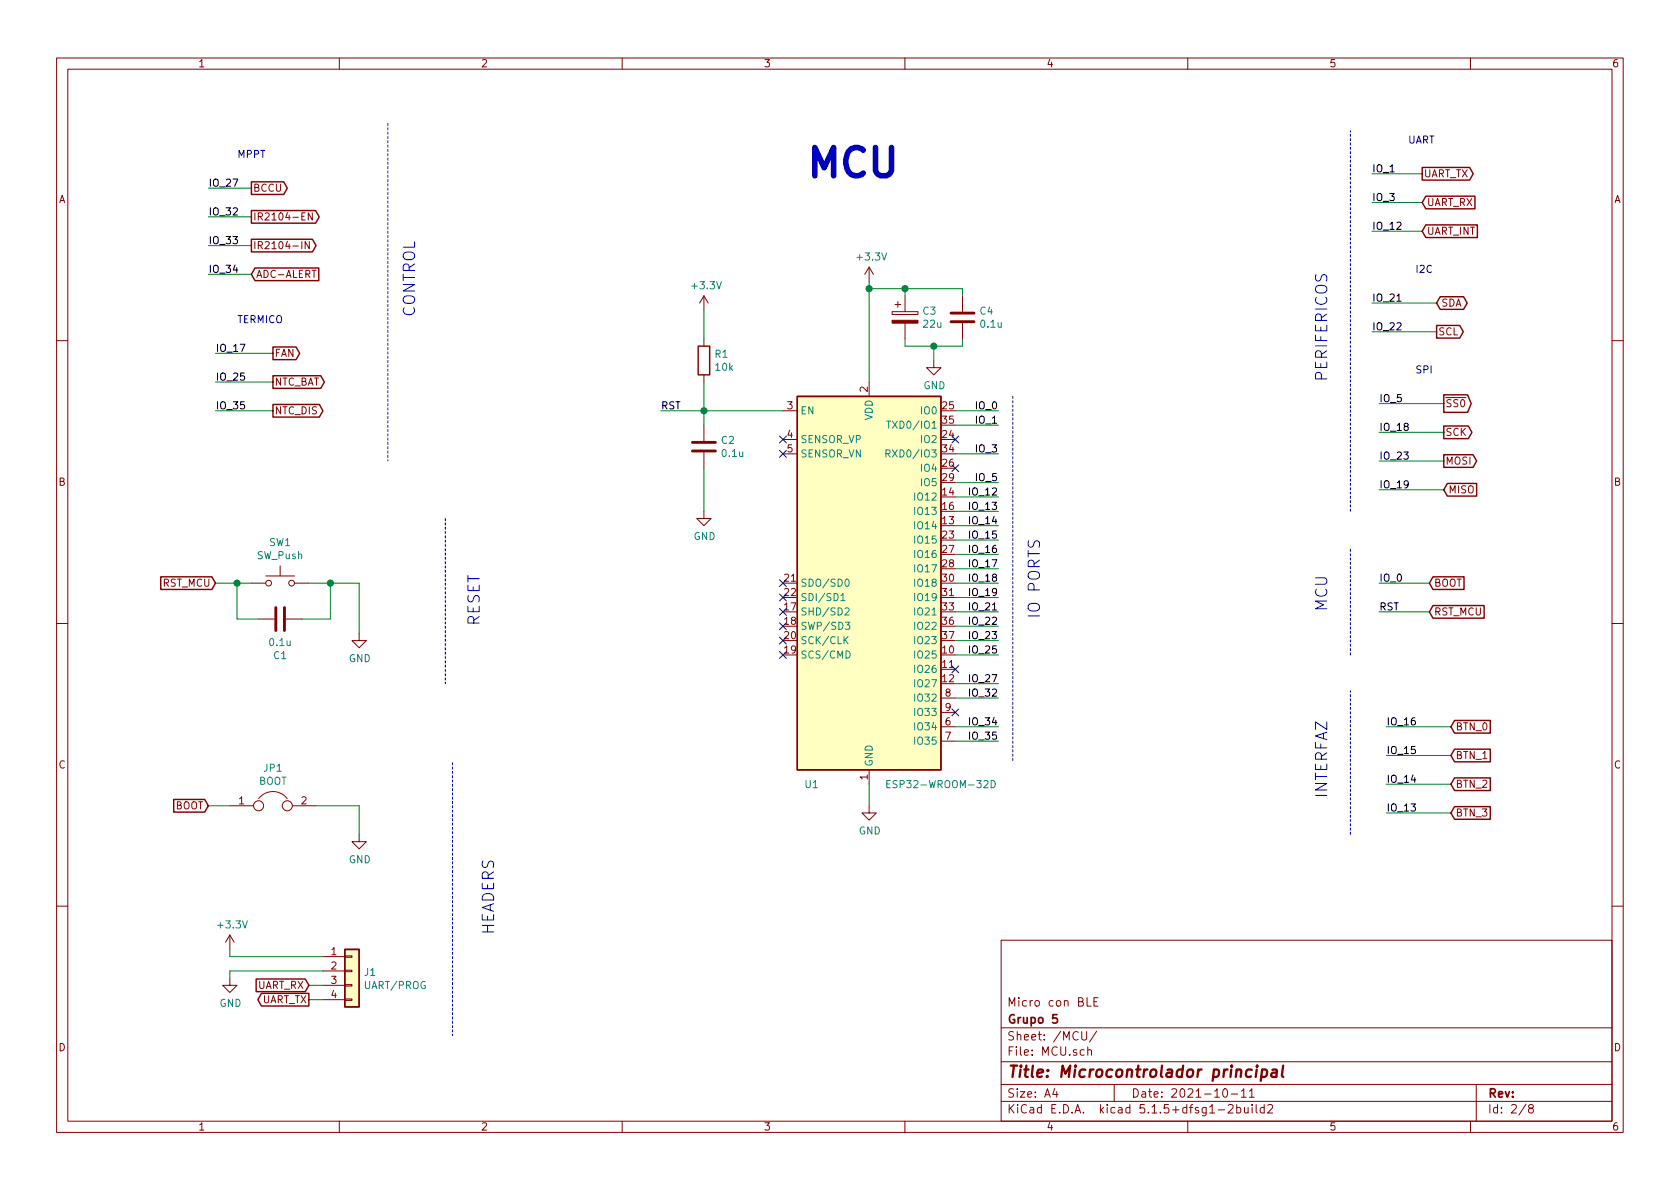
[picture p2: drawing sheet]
EESchema Schematic File Version 4
EELAYER 30 0
EELAYER END
$Descr A4 11693 8268
encoding utf-8
Sheet 2 8
Title "Microcontrolador principal"
Date "2021-10-11"
Rev ""
Comp "Grupo 5"
Comment1 "Micro con BLE"
Comment2 ""
Comment3 ""
Comment4 ""
$EndDescr
$Comp
L RF_Module:ESP32-WROOM-32D U1
U 1 1
P 6050 4050
F 0 "U1" H 5650 2650 50  0000 C CNN
F 1 "ESP32-WROOM-32D" H 6550 2650 50  0000 C CNN
F 2 "ESP32-footprints-Lib:ESP32-WROOM" H 6050 2550 50  0001 C CNN
F 3 "https://www.espressif.com/sites/default/files/documentation/esp32-wroom-32d_esp32-wroom-32u_datasheet_en.pdf" H 5750 4100 50  0001 C CNN
	1    6050 4050
	1    0    0    -1  
$EndComp
Wire Wire Line
	6650 2850 6950 2850
Text GLabel 9950 4050 2    50   Input ~ 0
BOOT
Text Label 6950 2850 2    50   ~ 0
IO_0
Wire Wire Line
	9950 4050 9600 4050
Text Label 9600 4050 0    50   ~ 0
IO_0
Wire Wire Line
	6650 2950 6950 2950
Wire Wire Line
	6650 3150 6950 3150
Text Label 6950 2950 2    50   ~ 0
IO_1
Text Label 6950 3150 2    50   ~ 0
IO_3
Wire Wire Line
	9900 1200 9550 1200
Wire Wire Line
	9900 1400 9550 1400
Text Label 9550 1200 0    50   ~ 0
IO_1
Text Label 9550 1400 0    50   ~ 0
IO_3
Text GLabel 9900 1200 2    50   Output ~ 0
UART_TX
Text GLabel 9900 1400 2    50   Input ~ 0
UART_RX
$Comp
L power:+3.3V #PWR07
U 1 1
P 6050 1950
F 0 "#PWR07" H 6050 1800 50  0001 C CNN
F 1 "+3.3V" H 6065 2123 50  0000 C CNN
F 2 "" H 6050 1950 50  0001 C CNN
F 3 "" H 6050 1950 50  0001 C CNN
	1    6050 1950
	1    0    0    -1  
$EndComp
Wire Wire Line
	6050 1950 6050 2000
Wire Wire Line
	6050 5450 6050 5600
Wire Wire Line
	5450 2850 4900 2850
Text Label 4600 2850 0    50   ~ 0
RST
Wire Wire Line
	9950 4250 9600 4250
Text Label 9600 4250 0    50   ~ 0
RST
Text GLabel 9950 4250 2    50   Input ~ 0
RST_MCU
Text GLabel 10050 3400 2    50   Input ~ 0
MISO
Text GLabel 10050 3200 2    50   Output ~ 0
MOSI
Text GLabel 10050 3000 2    50   Output ~ 0
SCK
Text GLabel 10050 2800 2    50   Output ~ 0
~SS0
Wire Wire Line
	10050 3000 9600 3000
Wire Wire Line
	10050 3400 9600 3400
Text Notes 9800 1000 0    50   ~ 0
UART\n
Text Notes 9850 2600 0    50   ~ 0
SPI
Text GLabel 10000 2100 2    50   BiDi ~ 0
SDA
Text GLabel 10000 2300 2    50   Output ~ 0
SCL
Wire Wire Line
	10000 2100 9550 2100
Wire Wire Line
	10000 2300 9550 2300
Text Notes 9850 1900 0    50   ~ 0
I2C
Text Label 9550 2100 0    50   ~ 0
IO_21
Text Label 9550 2300 0    50   ~ 0
IO_22
Wire Wire Line
	6650 4250 6950 4250
Wire Wire Line
	6650 4350 6950 4350
Text Label 6950 4250 2    50   ~ 0
IO_21
Text Label 6950 4350 2    50   ~ 0
IO_22
Wire Wire Line
	6650 4050 6950 4050
Wire Wire Line
	6650 3350 6950 3350
Text Label 6950 3350 2    50   ~ 0
IO_5
Wire Wire Line
	10050 2800 9600 2800
Text Label 9600 2800 0    50   ~ 0
IO_5
Text Label 9600 3000 0    50   ~ 0
IO_18
Text Label 6950 4050 2    50   ~ 0
IO_18
Wire Wire Line
	6650 4450 6950 4450
Text Label 6950 4450 2    50   ~ 0
IO_23
Text Label 9600 3200 0    50   ~ 0
IO_23
Wire Wire Line
	9600 3200 10050 3200
Text Label 9600 3400 0    50   ~ 0
IO_19
Wire Wire Line
	6650 4150 6950 4150
Text Label 6950 4150 2    50   ~ 0
IO_19
Text Notes 1650 2250 0    50   ~ 0
TERMICO
Wire Wire Line
	1500 2450 1900 2450
Text GLabel 1900 2450 2    50   Output ~ 0
FAN
Text GLabel 1900 2650 2    50   Output ~ 0
NTC_BAT
Text GLabel 1900 2850 2    50   Output ~ 0
NTC_DIS
Wire Wire Line
	1900 2650 1500 2650
Wire Wire Line
	1900 2850 1500 2850
Text Label 1500 2650 0    50   ~ 0
IO_25
Text Label 1500 2850 0    50   ~ 0
IO_35
Text Label 1500 2450 0    50   ~ 0
IO_17
Wire Wire Line
	6950 3950 6650 3950
Wire Wire Line
	6650 4550 6950 4550
Wire Wire Line
	6650 5150 6950 5150
Text Label 6950 4550 2    50   ~ 0
IO_25
Text Label 6950 5150 2    50   ~ 0
IO_35
Text Label 6950 3950 2    50   ~ 0
IO_17
Wire Notes Line
	7050 2750 7050 5300
Wire Wire Line
	6650 5050 6950 5050
Text Label 6950 5050 2    50   ~ 0
IO_34
Wire Wire Line
	6650 4750 6950 4750
Text Label 6950 4750 2    50   ~ 0
IO_27
Wire Wire Line
	6650 4850 6950 4850
Text Label 6950 4850 2    50   ~ 0
IO_32
Wire Wire Line
	1750 1900 1450 1900
Text Label 1450 1900 0    50   ~ 0
IO_34
Wire Wire Line
	1750 1300 1450 1300
Text Label 1450 1300 0    50   ~ 0
IO_27
Wire Wire Line
	1750 1500 1450 1500
Text Label 1450 1500 0    50   ~ 0
IO_32
Wire Wire Line
	1750 1700 1450 1700
Text Label 1450 1700 0    50   ~ 0
IO_33
Text GLabel 1750 1300 2    50   Output ~ 0
BCCU
Text GLabel 1750 1500 2    50   Output ~ 0
IR2104-EN
Text GLabel 1750 1700 2    50   Output ~ 0
IR2104-IN
Text GLabel 1750 1900 2    50   Input ~ 0
ADC-ALERT
Text Notes 1650 1100 0    50   ~ 0
MPPT
Wire Wire Line
	6650 3550 6950 3550
Wire Wire Line
	6650 3650 6950 3650
Wire Wire Line
	6650 3750 6950 3750
Wire Wire Line
	6650 3850 6950 3850
Text Label 6950 3550 2    50   ~ 0
IO_13
Text Label 6950 3650 2    50   ~ 0
IO_14
Text Label 6950 3750 2    50   ~ 0
IO_15
Text Label 6950 3850 2    50   ~ 0
IO_16
Wire Wire Line
	10100 5650 9650 5650
Wire Wire Line
	10100 5450 9650 5450
Wire Wire Line
	10100 5250 9650 5250
Wire Wire Line
	10100 5050 9650 5050
Text Label 9650 5650 0    50   ~ 0
IO_13
Text Label 9650 5450 0    50   ~ 0
IO_14
Text Label 9650 5250 0    50   ~ 0
IO_15
Text Label 9650 5050 0    50   ~ 0
IO_16
Text GLabel 10100 5050 2    50   Input ~ 0
BTN_0
Text GLabel 10100 5250 2    50   Input ~ 0
BTN_1
Text GLabel 10100 5450 2    50   Input ~ 0
BTN_2
Text GLabel 10100 5650 2    50   Input ~ 0
BTN_3
Text Notes 7250 4300 1    79   ~ 0
IO PORTS
Text GLabel 1450 5600 0    50   Input ~ 0
BOOT
$Comp
L Device:Jumper JP1
U 1 1
P 1900 5600
F 0 "JP1" H 1900 5864 50  0000 C CNN
F 1 "BOOT" H 1900 5773 50  0000 C CNN
F 2 "Pin_Headers:Pin_Header_Straight_1x02_Pitch2.54mm" H 1900 5600 50  0001 C CNN
F 3 "~" H 1900 5600 50  0001 C CNN
	1    1900 5600
	1    0    0    -1  
$EndComp
Wire Wire Line
	1600 5600 1450 5600
$Comp
L power:GND #PWR04
U 1 1
P 2500 5800
F 0 "#PWR04" H 2500 5550 50  0001 C CNN
F 1 "GND" H 2505 5627 50  0000 C CNN
F 2 "" H 2500 5800 50  0001 C CNN
F 3 "" H 2500 5800 50  0001 C CNN
	1    2500 5800
	1    0    0    -1  
$EndComp
Wire Wire Line
	2500 5800 2500 5600
Wire Wire Line
	2500 5600 2200 5600
$Comp
L Switch:SW_Push SW1
U 1 1
P 1950 4050
F 0 "SW1" H 1950 4335 50  0000 C CNN
F 1 "SW_Push" H 1950 4244 50  0000 C CNN
F 2 "Buttons_Switches_SMD:SW_SPST_B3U-1000P" H 1950 4250 50  0001 C CNN
F 3 "~" H 1950 4250 50  0001 C CNN
	1    1950 4050
	1    0    0    -1  
$EndComp
Text GLabel 1500 4050 0    50   Input ~ 0
RST_MCU
$Comp
L Device:C C1
U 1 1
P 1950 4300
F 0 "C1" V 2202 4300 50  0000 C CNN
F 1 "0.1u" V 2111 4300 50  0000 C CNN
F 2 "Capacitors_SMD:C_0603" H 1988 4150 50  0001 C CNN
F 3 "~" H 1950 4300 50  0001 C CNN
	1    1950 4300
	0    1    1    0   
$EndComp
Wire Wire Line
	1650 4050 1650 4300
Wire Wire Line
	1650 4300 1800 4300
Wire Wire Line
	1500 4050 1650 4050
Connection ~ 1650 4050
Wire Wire Line
	1650 4050 1750 4050
Wire Wire Line
	2100 4300 2300 4300
Wire Wire Line
	2300 4300 2300 4050
Wire Wire Line
	2300 4050 2150 4050
Wire Wire Line
	2300 4050 2500 4050
Connection ~ 2300 4050
$Comp
L power:GND #PWR03
U 1 1
P 2500 4400
F 0 "#PWR03" H 2500 4150 50  0001 C CNN
F 1 "GND" H 2505 4227 50  0000 C CNN
F 2 "" H 2500 4400 50  0001 C CNN
F 3 "" H 2500 4400 50  0001 C CNN
	1    2500 4400
	1    0    0    -1  
$EndComp
Wire Wire Line
	2500 4050 2500 4400
$Comp
L Connector_Generic:Conn_01x04 J1
U 1 1
P 2450 6750
F 0 "J1" H 2530 6742 50  0000 L CNN
F 1 "UART/PROG" H 2530 6651 50  0000 L CNN
F 2 "Pin_Headers:Pin_Header_Straight_1x04_Pitch2.54mm" H 2450 6750 50  0001 C CNN
F 3 "~" H 2450 6750 50  0001 C CNN
	1    2450 6750
	1    0    0    -1  
$EndComp
$Comp
L power:+3.3V #PWR01
U 1 1
P 1600 6600
F 0 "#PWR01" H 1600 6450 50  0001 C CNN
F 1 "+3.3V" H 1615 6773 50  0000 C CNN
F 2 "" H 1600 6600 50  0001 C CNN
F 3 "" H 1600 6600 50  0001 C CNN
	1    1600 6600
	1    0    0    -1  
$EndComp
$Comp
L power:GND #PWR02
U 1 1
P 1600 6800
F 0 "#PWR02" H 1600 6550 50  0001 C CNN
F 1 "GND" H 1605 6627 50  0000 C CNN
F 2 "" H 1600 6800 50  0001 C CNN
F 3 "" H 1600 6800 50  0001 C CNN
	1    1600 6800
	1    0    0    -1  
$EndComp
Text GLabel 2150 6950 0    50   Output ~ 0
UART_TX
Text GLabel 2150 6850 0    50   Input ~ 0
UART_RX
Wire Wire Line
	2150 6850 2250 6850
Wire Wire Line
	2250 6950 2150 6950
Wire Wire Line
	1600 6750 2250 6750
Wire Wire Line
	1600 6650 2250 6650
Wire Wire Line
	1600 6600 1600 6650
Wire Wire Line
	1600 6750 1600 6800
$Comp
L Device:R R1
U 1 1
P 4900 2500
F 0 "R1" H 4970 2546 50  0000 L CNN
F 1 "10k" H 4970 2455 50  0000 L CNN
F 2 "Resistors_SMD:R_0603" V 4830 2500 50  0001 C CNN
F 3 "~" H 4900 2500 50  0001 C CNN
	1    4900 2500
	1    0    0    -1  
$EndComp
$Comp
L Device:C C2
U 1 1
P 4900 3100
F 0 "C2" H 5015 3146 50  0000 L CNN
F 1 "0.1u" H 5015 3055 50  0000 L CNN
F 2 "Capacitors_SMD:C_0603" H 4938 2950 50  0001 C CNN
F 3 "~" H 4900 3100 50  0001 C CNN
	1    4900 3100
	1    0    0    -1  
$EndComp
$Comp
L power:+3.3V #PWR05
U 1 1
P 4900 2150
F 0 "#PWR05" H 4900 2000 50  0001 C CNN
F 1 "+3.3V" H 4915 2323 50  0000 C CNN
F 2 "" H 4900 2150 50  0001 C CNN
F 3 "" H 4900 2150 50  0001 C CNN
	1    4900 2150
	1    0    0    -1  
$EndComp
Wire Wire Line
	4900 2150 4900 2350
Wire Wire Line
	4900 2650 4900 2850
Connection ~ 4900 2850
Wire Wire Line
	4900 2850 4600 2850
Wire Wire Line
	4900 2950 4900 2850
$Comp
L power:GND #PWR06
U 1 1
P 4900 3550
F 0 "#PWR06" H 4900 3300 50  0001 C CNN
F 1 "GND" H 4905 3377 50  0000 C CNN
F 2 "" H 4900 3550 50  0001 C CNN
F 3 "" H 4900 3550 50  0001 C CNN
	1    4900 3550
	1    0    0    -1  
$EndComp
Wire Wire Line
	4900 3250 4900 3550
$Comp
L Device:C C4
U 1 1
P 6700 2200
F 0 "C4" H 6815 2246 50  0000 L CNN
F 1 "0.1u" H 6815 2155 50  0000 L CNN
F 2 "Capacitors_SMD:C_0603" H 6738 2050 50  0001 C CNN
F 3 "~" H 6700 2200 50  0001 C CNN
	1    6700 2200
	1    0    0    -1  
$EndComp
$Comp
L Device:CP C3
U 1 1
P 6300 2200
F 0 "C3" H 6418 2246 50  0000 L CNN
F 1 "22u" H 6418 2155 50  0000 L CNN
F 2 "Capacitors_SMD:CP_Elec_5x4.5" H 6338 2050 50  0001 C CNN
F 3 "~" H 6300 2200 50  0001 C CNN
	1    6300 2200
	1    0    0    -1  
$EndComp
Wire Wire Line
	6300 2050 6300 2000
Connection ~ 6050 2000
Wire Wire Line
	6050 2000 6050 2650
Wire Wire Line
	6300 2000 6050 2000
Wire Wire Line
	6700 2050 6700 2000
Wire Wire Line
	6700 2000 6300 2000
Connection ~ 6300 2000
Wire Wire Line
	6700 2350 6700 2400
Wire Wire Line
	6700 2400 6500 2400
Wire Wire Line
	6300 2400 6300 2350
$Comp
L power:GND #PWR08
U 1 1
P 6050 5600
F 0 "#PWR08" H 6050 5350 50  0001 C CNN
F 1 "GND" H 6055 5427 50  0000 C CNN
F 2 "" H 6050 5600 50  0001 C CNN
F 3 "" H 6050 5600 50  0001 C CNN
	1    6050 5600
	1    0    0    -1  
$EndComp
$Comp
L power:GND #PWR09
U 1 1
P 6500 2500
F 0 "#PWR09" H 6500 2250 50  0001 C CNN
F 1 "GND" H 6505 2327 50  0000 C CNN
F 2 "" H 6500 2500 50  0001 C CNN
F 3 "" H 6500 2500 50  0001 C CNN
	1    6500 2500
	1    0    0    -1  
$EndComp
Wire Wire Line
	6500 2400 6500 2500
Connection ~ 6500 2400
Wire Wire Line
	6500 2400 6300 2400
Wire Notes Line
	2700 850  2700 3200
Wire Notes Line
	3150 5300 3150 7200
Text Notes 2900 2200 1    79   ~ 0
CONTROL
Text Notes 3450 6500 1    79   ~ 0
HEADERS
Text Notes 3350 4350 1    79   ~ 0
RESET
Wire Notes Line
	3100 3600 3100 4750
Text Notes 9250 2650 1    79   ~ 0
PERIFERICOS
Wire Notes Line
	9400 3550 9400 900 
Wire Notes Line
	9400 4550 9400 3800
Text Notes 9250 4250 1    79   ~ 0
MCU
Wire Notes Line
	9400 5800 9400 4800
Text Notes 9250 5550 1    79   ~ 0
INTERFAZ
Text Notes 5600 1250 0    197  ~ 39
MCU
NoConn ~ 5450 4050
NoConn ~ 5450 4150
NoConn ~ 5450 4250
NoConn ~ 5450 4350
NoConn ~ 5450 4450
NoConn ~ 5450 4550
NoConn ~ 5450 3050
NoConn ~ 5450 3150
NoConn ~ 6650 3050
NoConn ~ 6650 3250
NoConn ~ 6650 4950
NoConn ~ 6650 4650
Wire Wire Line
	6650 3450 6950 3450
Text Label 6950 3450 2    50   ~ 0
IO_12
Wire Wire Line
	9900 1600 9550 1600
Text Label 9550 1600 0    50   ~ 0
IO_12
Text GLabel 9900 1600 2    50   Input ~ 0
UART_INT
$EndSCHEMATC
